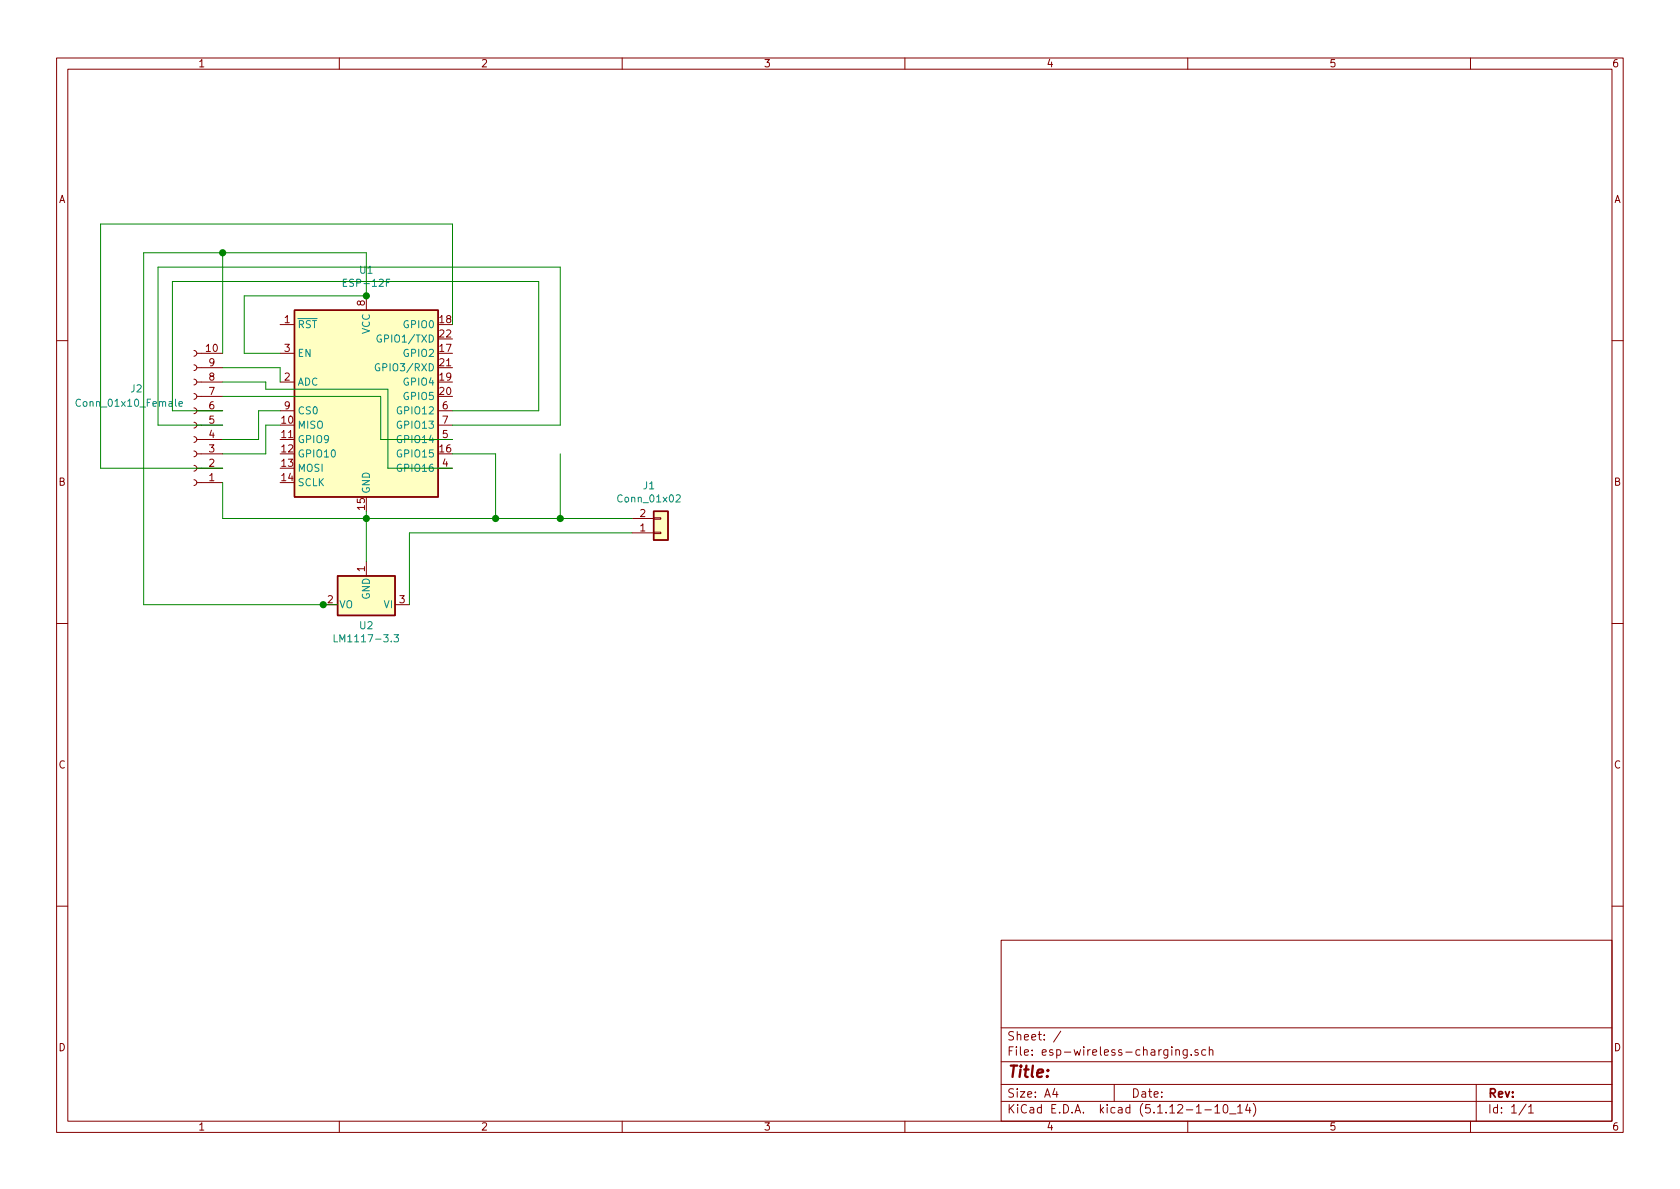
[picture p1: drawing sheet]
EESchema Schematic File Version 4
EELAYER 30 0
EELAYER END
$Descr A4 11693 8268
encoding utf-8
Sheet 1 1
Title ""
Date ""
Rev ""
Comp ""
Comment1 ""
Comment2 ""
Comment3 ""
Comment4 ""
$EndDescr
$Comp
L RF_Module:ESP-12F U1
U 1 1
P 2550 2850
F 0 "U1" H 2550 3831 50  0000 C CNN
F 1 "ESP-12F" H 2550 3740 50  0000 C CNN
F 2 "RF_Module:ESP-12E" H 2550 2850 50  0001 C CNN
F 3 "http://wiki.ai-thinker.com/_media/esp8266/esp8266_series_modules_user_manual_v1.1.pdf" H 2200 2950 50  0001 C CNN
	1    2550 2850
	1    0    0    -1  
$EndComp
$Comp
L Regulator_Linear:LM1117-3.3 U2
U 1 1
P 2550 4200
F 0 "U2" H 2550 4349 50  0000 C CNN
F 1 "LM1117-3.3" H 2550 4440 50  0000 C CNN
F 2 "Package_TO_SOT_SMD:SOT-223-3_TabPin2" H 2550 4200 50  0001 C CNN
F 3 "http://www.ti.com/lit/ds/symlink/lm1117.pdf" H 2550 4200 50  0001 C CNN
	1    2550 4200
	-1   0    0    1   
$EndComp
$Comp
L Connector_Generic:Conn_01x02 J1
U 1 1
P 4600 3700
F 0 "J1" H 4518 3375 50  0000 C CNN
F 1 "Conn_01x02" H 4518 3466 50  0000 C CNN
F 2 "Connector_PinHeader_2.54mm:PinHeader_1x02_P2.54mm_Vertical" H 4600 3700 50  0001 C CNN
F 3 "~" H 4600 3700 50  0001 C CNN
	1    4600 3700
	1    0    0    1   
$EndComp
Wire Wire Line
	2550 3900 2550 3600
Connection ~ 2550 3600
Wire Wire Line
	2550 3600 2550 3550
Wire Wire Line
	3150 3150 3450 3150
Wire Wire Line
	3450 3150 3450 3600
Connection ~ 3450 3600
Wire Wire Line
	3450 3600 2550 3600
Wire Wire Line
	4400 3700 2850 3700
Wire Wire Line
	2850 3700 2850 4200
$Comp
L Connector:Conn_01x10_Female J2
U 1 1
P 1350 2950
F 0 "J2" H 1750 2700 50  0000 C CNN
F 1 "Conn_01x10_Female" H 1800 2800 50  0000 C CNN
F 2 "Connector_PinHeader_2.54mm:PinHeader_1x10_P2.54mm_Vertical" H 1350 2950 50  0001 C CNN
F 3 "~" H 1350 2950 50  0001 C CNN
	1    1350 2950
	-1   0    0    1   
$EndComp
Wire Wire Line
	3900 3600 3450 3600
Wire Wire Line
	4400 3600 3900 3600
Connection ~ 3900 3600
Wire Wire Line
	3900 3150 3900 3600
Connection ~ 2550 2050
Wire Wire Line
	2550 2050 1700 2050
Wire Wire Line
	2550 3600 1550 3600
Wire Wire Line
	1550 3600 1550 3350
Wire Wire Line
	1000 4200 1000 1750
Wire Wire Line
	1000 1750 1550 1750
Wire Wire Line
	2550 1750 2550 2050
Connection ~ 2250 4200
Wire Wire Line
	2250 4200 2350 4200
Wire Wire Line
	1550 2450 1550 1750
Connection ~ 1550 1750
Wire Wire Line
	1550 1750 2550 1750
Wire Wire Line
	1700 2050 1700 2450
Wire Wire Line
	1950 2450 1700 2450
Wire Wire Line
	1000 4200 2250 4200
Wire Wire Line
	1550 2550 1950 2550
Wire Wire Line
	1950 2550 1950 2650
Wire Wire Line
	3150 2250 3150 1550
Wire Wire Line
	3150 1550 700  1550
Wire Wire Line
	700  1550 700  3250
Wire Wire Line
	700  3250 1550 3250
Wire Wire Line
	1550 2650 1850 2650
Wire Wire Line
	1850 2650 1850 2700
Wire Wire Line
	1850 2700 2700 2700
Wire Wire Line
	2700 2700 2700 3250
Wire Wire Line
	2700 3250 3150 3250
Wire Wire Line
	1550 2750 2650 2750
Wire Wire Line
	2650 2750 2650 3050
Wire Wire Line
	2650 3050 3150 3050
Wire Wire Line
	3150 2850 3750 2850
Wire Wire Line
	3750 2850 3750 1950
Wire Wire Line
	3750 1950 1200 1950
Wire Wire Line
	1200 1950 1200 2850
Wire Wire Line
	1200 2850 1550 2850
Wire Wire Line
	3900 2950 3900 1850
Wire Wire Line
	3900 1850 1100 1850
Wire Wire Line
	1100 1850 1100 2950
Wire Wire Line
	1100 2950 1550 2950
Wire Wire Line
	3150 2950 3900 2950
Wire Wire Line
	1550 3050 1800 3050
Wire Wire Line
	1800 3050 1800 2850
Wire Wire Line
	1800 2850 1950 2850
Wire Wire Line
	1550 3150 1850 3150
Wire Wire Line
	1850 3150 1850 2950
Wire Wire Line
	1850 2950 1950 2950
$EndSCHEMATC
